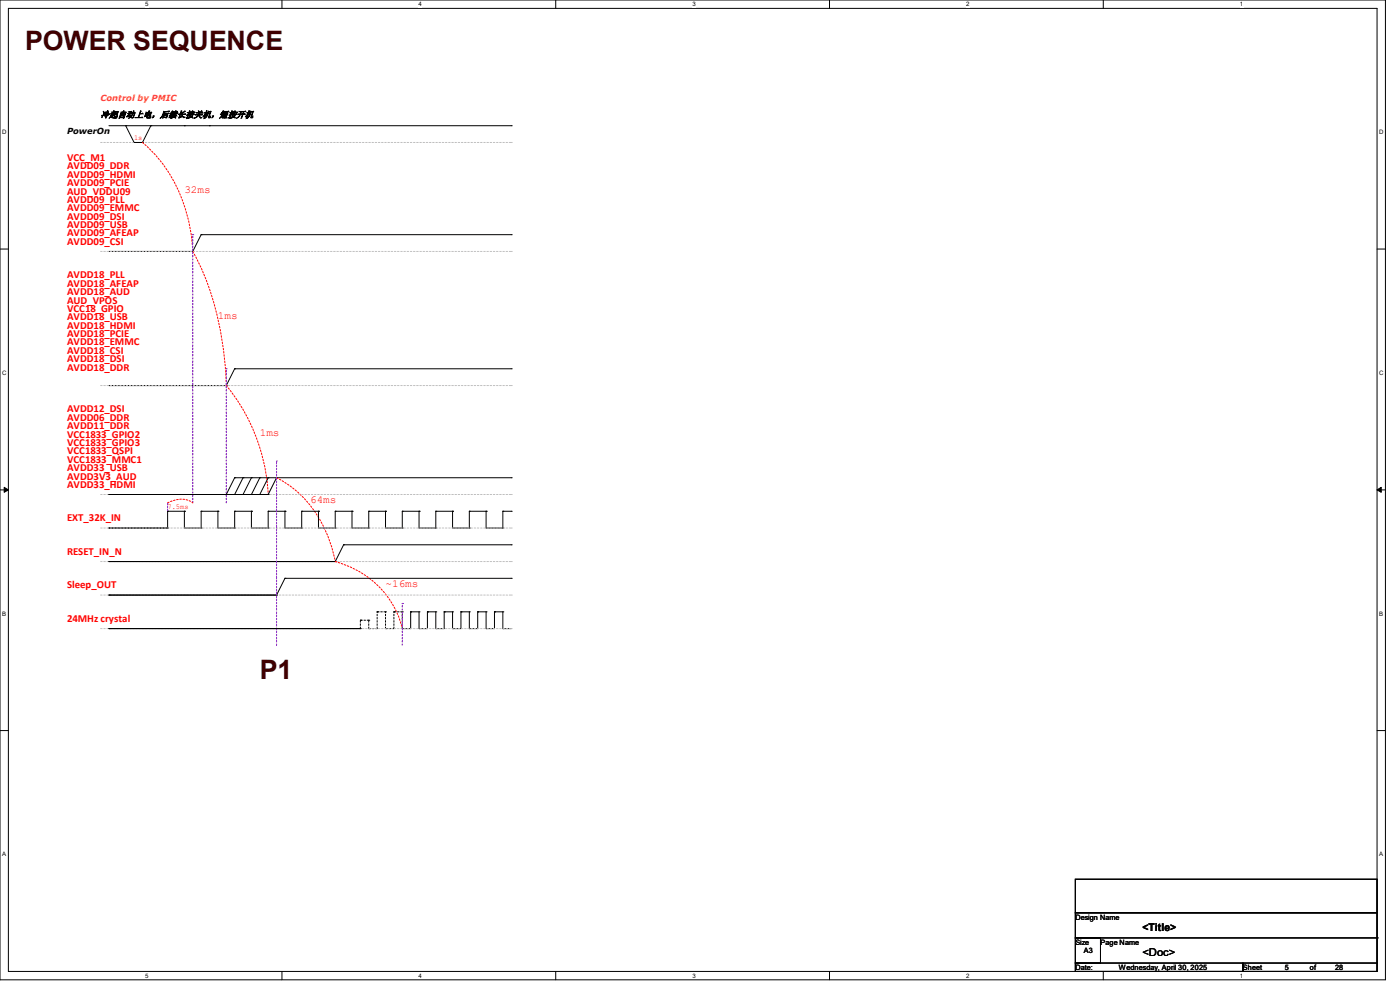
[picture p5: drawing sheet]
<svg xmlns="http://www.w3.org/2000/svg" width="297mm" height="210mm" viewBox="0 0 297 210" stroke-linecap="round" stroke-linejoin="round" font-family="sans-serif">
<path d="M0 0h293.9v207.9h-293.9zM1.8 1.8h290.3v204.3h-290.3z" fill="none" stroke="#000" stroke-width=".21"/>
<g fill="#fff">
<path d="M30.8 .2h.7v1.4h-.7z"/>
<path d="M30.8 206.2h.7v1.4h-.7z"/>
</g>
<path d="M59.8 0v1.8M59.8 206.1v1.8" fill="none" stroke="#000" stroke-width=".21"/>
<g fill="#fff">
<path d="M88.8 .2h.7v1.4h-.7z"/>
<path d="M88.8 206.2h.7v1.4h-.7z"/>
</g>
<path d="M117.9 0v1.8M117.9 206.1v1.8" fill="none" stroke="#000" stroke-width=".21"/>
<g fill="#fff">
<path d="M146.9 .2h.7v1.4h-.7z"/>
<path d="M146.9 206.2h.7v1.4h-.7z"/>
</g>
<path d="M176 0v1.8M176 206.1v1.8" fill="none" stroke="#000" stroke-width=".21"/>
<g fill="#fff">
<path d="M205 .2h.7v1.4h-.7z"/>
<path d="M205 206.2h.7v1.4h-.7z"/>
</g>
<path d="M234.1 0v1.8M234.1 206.1v1.8" fill="none" stroke="#000" stroke-width=".21"/>
<g fill="#fff">
<path d="M263.1 .2h.6v1.4h-.6z"/>
<path d="M263.1 206.2h.6v1.4h-.6z"/>
<path d="M.5 27.3h.9v1.4h-.9z"/>
<path d="M292.6 27.3h.9v1.4h-.9z"/>
<path d="M.5 78.4h.9v1.4h-.9z"/>
<path d="M292.6 78.4h.9v1.4h-.9z"/>
</g>
<path d="M0 52.8h1.8M292.1 52.8h1.8" fill="none" stroke="#000" stroke-width=".21"/>
<g fill="#fff">
<path d="M.5 129.5h.8v1.4h-.8z"/>
<path d="M292.6 129.5h.8v1.4h-.8z"/>
</g>
<path d="M0 103.9h1.8M292.1 103.9h1.8" fill="none" stroke="#000" stroke-width=".21"/>
<path d="M.9 103.4l.9 .5-.9 .5zM292.1 103.9l.9-.5v1z" fill="#000" stroke="#000" stroke-width=".21"/>
<g fill="#fff">
<path d="M.5 180.5h.8v1.4h-.8z"/>
<path d="M292.6 180.5h.8v1.4h-.8z"/>
</g>
<g fill="none" stroke="#000" stroke-width=".21">
<path d="M23.1 26.7h85.4M26.7 26.7h.1M26.7 26.7l1.7 3.5h1.8M30.2 30.2h.1M32 26.7h.1M32 26.7l-1.8 3.5M39.1 26.7h.1M44.4 26.7h.1M108.5 26.7h.1M23.1 53.3h17.8M40.9 53.3h.1M42.7 49.8h.1"/>
<path d="M42.7 49.8l-1.8 3.5M42.7 49.8h65.8M108.5 49.8h.1M49.8 78.2h.1M49.8 78.2l-1.8 3.6M49.8 78.2h58.7M108.5 78.2h.1M23.1 81.8h.1M23.1 81.8h24.9M48 81.8h.1M23.1 104.9h.1M23.1 112h.1"/>
<path d="M23.1 119.1h.1M23.1 104.9h33.8M23.1 112h12.5M23.1 119.1h48M35.6 108.5h.1M35.6 112h.1M35.6 108.5h3.5M35.6 108.5v3.5M39.1 108.5h.1M39.1 108.5v3.5h3.6M42.7 112h.1M42.7 108.5h.1"/>
<path d="M42.7 108.5h3.5M42.7 108.5v3.5M46.2 108.5h.1M46.2 108.5v3.5h3.6M49.8 101.3h.1M49.8 112h.1M49.8 108.5h.1M49.8 101.3l-1.8 3.6M49.8 101.3h58.7M49.8 108.5h3.5M49.8 108.5v3.5M51.6 101.3h.1"/>
<path d="M51.6 101.3l-1.8 3.6M53.3 101.3h.1M53.3 108.5h.1M53.3 101.3l-1.7 3.6M53.3 108.5v3.5h3.6M55.1 101.3h.1M55.1 101.3l-1.8 3.6M56.9 101.3h.1M56.9 104.9h.1M56.9 112h.1M56.9 108.5h.1M56.9 101.3l-1.8 3.6"/>
<path d="M56.9 108.5h3.6M56.9 108.5v3.5M58.7 101.3h.1M58.7 101.3l-1.8 3.6M60.5 108.5h.1M60.5 108.5v3.5h3.5M64 112h.1M64 108.5h.1M64 108.5h3.6M64 108.5v3.5M67.6 108.5h.1M67.6 108.5v3.5h3.5"/>
<path d="M71.1 112h.1M71.1 108.5h.1M71.1 119.1h.1M71.1 108.5h3.6M71.1 108.5v3.5M72.9 115.6h.1M72.9 115.6h35.6M72.9 115.6l-1.8 3.5M74.7 108.5h.1M74.7 108.5v3.5h3.5M78.2 112h.1M78.2 108.5h.1"/>
<path d="M78.2 108.5h3.6M78.2 108.5v3.5M81.8 108.5h.1M81.8 108.5v3.5h3.5M85.3 112h.1M85.3 108.5h.1M85.3 108.5h3.6M85.3 108.5v3.5M88.9 108.5h.1M88.9 108.5v3.5h3.6M92.5 112h.1M92.5 108.5h.1"/>
<path d="M92.5 108.5h3.5M92.5 108.5v3.5M96 108.5h.1M96 108.5v3.5h3.6M99.6 112h.1M99.6 108.5h.1M99.6 108.5h3.5M99.6 108.5v3.5M103.1 108.5h.1M103.1 108.5v3.5h3.6M106.7 112h.1M106.7 108.5h.1"/>
<path d="M106.7 108.5h1.8M106.7 108.5v3.5M108.5 101.3h.1M108.5 108.5h.1M108.5 115.6h.1M23.1 126.2h.1M23.1 133.3h.1M23.1 126.2h35.6M23.1 133.3h53.4M58.7 126.2h.1M60.5 122.7h.1M60.5 122.7h48"/>
<path d="M60.5 122.7l-1.8 3.5M76.5 133.3h.1M85.3 133.3h.1M87.1 129.8h.1M87.1 129.8h1.8M87.1 129.8v3.5h-1.8M88.9 129.8h.1M88.9 133.3h.1M88.9 129.8v3.5M90.7 129.8h.1M90.7 129.8h1.8M90.7 129.8v3.5h-1.8"/>
<path d="M92.5 129.8h.1M92.5 133.3h.1M92.5 129.8v3.5M94.2 129.8h.1M94.2 129.8h1.8M94.2 129.8v3.5h-1.7M96 129.8h.1M96 133.3h.1M96 129.8v3.5M97.8 129.8h.1M97.8 129.8h1.8M97.8 129.8v3.5h-1.8"/>
<path d="M99.6 129.8h.1M99.6 133.3h.1M99.6 129.8v3.5M101.3 129.8h.1M101.3 129.8h1.8M101.3 129.8v3.5h-1.7M103.1 129.8h.1M103.1 133.3h.1M103.1 129.8v3.5M104.9 129.8h.1M104.9 129.8h1.8M104.9 129.8v3.5h-1.8"/>
<path d="M106.7 129.8h.1M106.7 133.3h.1M106.7 129.8v3.5M106.7 133.3h1.8M108.5 122.7h.1M0 155h1.8M292.1 155h1.8M228.1 186.5h64v7.1h-64zM228.1 193.6h64v5.4h-64zM228.1 199h5.4v5.3h-5.4zM292.1 199h.1M292.1 199v5.3"/>
<path d="M228.1 204.3h35.6v1.8h-35.6zM263.7 204.3h28.4v1.8h-28.4z"/>
</g>
<g fill="none" stroke="#c0c0c0" stroke-width=".21" stroke-dasharray=".3">
<path d="M21.3 30.2h87.2M108.5 30.2h.1M21.3 53.3h87.2M108.5 53.3h.1M21.3 81.8h87.2M108.5 81.8h.1M21.3 104.9h87.2M21.3 112h87.2M21.3 119.1h87.2M108.5 104.9h.1M108.5 112h.1M108.5 119.1h.1"/>
<path d="M21.3 126.2h87.2M21.3 133.3h87.2M108.5 126.2h.1M108.5 133.3h.1"/>
</g>
<path d="M30.2 30.2a32.1 32.1 0 0 1 10.6 21.8l.1 1.3M40.9 53.3a62.9 62.9 0 0 1 7 26.1l.1 2.4M48 81.8a39.6 39.6 0 0 1 8.9 23.1M35.6 106.7a4.8 4.8 0 0 1 5.2-.1l.1 .1M58.7 101.3a24.2 24.2 0 0 1 11.9 15.5l.5 2.3M71.1 119.1a19.3 19.3 0 0 1 14.2 14.2" fill="none" stroke="#f00" stroke-width=".21" stroke-dasharray=".3"/>
<path d="M40.9 49.8h.1M48 78.2h.1M58.7 97.8h.1M35.6 108.5v-1.8M35.6 106.7h.1M40.9 106.7v-56.9M48 106.7v-28.5M58.7 136.9v-39.1M85.3 136.9v-8.9M85.3 128h.1" fill="none" stroke="#8000ff" stroke-width=".21" stroke-dasharray=".3"/>
<g fill="none" stroke="#000" stroke-width=".21" stroke-dasharray=".3">
<path d="M76.5 131.6h.1M76.5 133.3v-1.7M78.2 131.6h-1.7M78.2 133.3v-1.7M78.2 131.6h.1M78.2 133.3h.1M80 129.8h.1M80 133.3v-3.5M80 133.3h-1.8M81.8 129.8h-1.8M81.8 133.3v-3.5M81.8 129.8h.1"/>
<path d="M81.8 133.3h.1M83.6 129.8h.1M83.6 133.3v-3.5M83.6 133.3h-1.8M85.3 129.8h-1.7M85.3 133.3v-3.5M85.3 129.8h.1"/>
</g>
<g font-size="5.7" fill="#400000">
<text x="5.3" y="10.6">POWER SEQUENCE</text>
<text x="55.1" y="144">P1</text>
</g>
<g font-size="2.3" fill="#f00">
<text x="14.2" y="34.2">VCC_M1</text>
<text x="14.2" y="35.9">AVDD09_DDR</text>
<text x="14.2" y="39.5">AVDD09_PCIE</text>
<text x="14.2" y="37.7">AVDD09_HDMI</text>
<text x="14.2" y="41.3">AUD_VDDU09</text>
<text x="39.1" y="41">32ms</text>
<text x="14.2" y="44.8">AVDD09_EMMC</text>
<text x="14.2" y="46.6">AVDD09_DSI</text>
<text x="14.2" y="43.1">AVDD09_PLL</text>
<text x="14.2" y="48.4">AVDD09_USB</text>
<text x="14.2" y="50.2">AVDD09_AFEAP</text>
<text x="14.2" y="51.9">AVDD09_CSI</text>
<text x="14.2" y="59.1">AVDD18_PLL</text>
<text x="14.2" y="60.8">AVDD18_AFEAP</text>
<text x="14.2" y="62.6">AVDD18_AUD</text>
<text x="14.2" y="64.4">AUD_VPOS</text>
<text x="14.2" y="66.2">VCC18_GPIO</text>
<text x="14.2" y="67.9">AVDD18_USB</text>
<text x="14.2" y="69.7">AVDD18_HDMI</text>
<text x="14.2" y="71.5">AVDD18_PCIE</text>
<text x="46.2" y="67.6">1ms</text>
<text x="14.2" y="75.1">AVDD18_CSI</text>
<text x="14.2" y="76.8">AVDD18_DSI</text>
<text x="14.2" y="73.3">AVDD18_EMMC</text>
<text x="14.2" y="78.6">AVDD18_DDR</text>
<text x="14.2" y="87.5">AVDD12_DSI</text>
<text x="14.2" y="89.3">AVDD06_DDR</text>
<text x="14.2" y="94.6">VCC1833_GPIO3</text>
<text x="14.2" y="92.8">VCC1833_GPIO2</text>
<text x="14.2" y="91.1">AVDD11_DDR</text>
<text x="55.1" y="92.5">1ms</text>
<text x="14.2" y="98.2">VCC1833_MMC1</text>
<text x="14.2" y="101.7">AVDD3V3_AUD</text>
<text x="14.2" y="96.4">VCC1833_QSPI</text>
<text x="14.2" y="99.9">AVDD33_USB</text>
<text x="14.2" y="103.5">AVDD33_HDMI</text>
<text x="65.8" y="106.8">64ms</text>
<text x="14.2" y="110.6">EXT_32K_IN</text>
<text x="14.2" y="117.7">RESET_IN_N</text>
<text x="14.2" y="124.8">Sleep_OUT</text>
<text x="81.8" y="124.5">~16ms</text>
<text x="14.2" y="132">24MHz crystal</text>
</g>
<g font-size="2.3">
<text x="242.4" y="197.5">&lt;Title&gt;</text>
<text x="242.4" y="202.8">&lt;Doc&gt;</text>
</g>
<text font-size="1.9" x="21.3" y="24.9">冷起自动上电，后续长按关机，短按开机</text>
<text font-size="1.8" fill="#ff8000" x="21.3" y="21.4">Control by PMIC</text>
<text font-size="1.8" x="14.2" y="28.5">PowerOn</text>
<g font-size="1.6" fill="#f00">
<text x="28.4" y="29.7">1s</text>
<text x="35.6" y="107.9">7.5ms</text>
</g>
<g font-size="1.6">
<text x="228.1" y="195.1">Design Name</text>
<text x="228.1" y="200.4">Size</text>
<text x="229.9" y="202.2">A3</text>
<text x="233.5" y="200.4">Page Name</text>
<text x="228.1" y="205.7">Date:</text>
<text x="237.4" y="205.7">Wednesday, April 30, 2025</text>
<text x="263.7" y="205.7">Sheet</text>
<text x="272.6" y="205.7">5</text>
<text x="277.9" y="205.7">of</text>
<text x="283.2" y="205.7">28</text>
</g>
<g font-size="1.3">
<text x="30.8" y="1.3">5</text>
<text x="88.8" y="1.3">4</text>
<text x="146.9" y="1.3">3</text>
<text x="205" y="1.3">2</text>
<text x="263.1" y="1.3">1</text>
<text x=".5" y="28.4">D</text>
<text x="292.6" y="28.4">D</text>
<text x=".5" y="79.5">C</text>
<text x="292.6" y="79.5">C</text>
<text x=".5" y="130.6">B</text>
<text x="292.6" y="130.6">B</text>
<text x=".5" y="181.7">A</text>
<text x="292.6" y="181.7">A</text>
<text x="30.8" y="207.4">5</text>
<text x="88.8" y="207.4">4</text>
<text x="146.9" y="207.4">3</text>
<text x="205" y="207.4">2</text>
<text x="263.1" y="207.4">1</text>
</g>
</svg>
